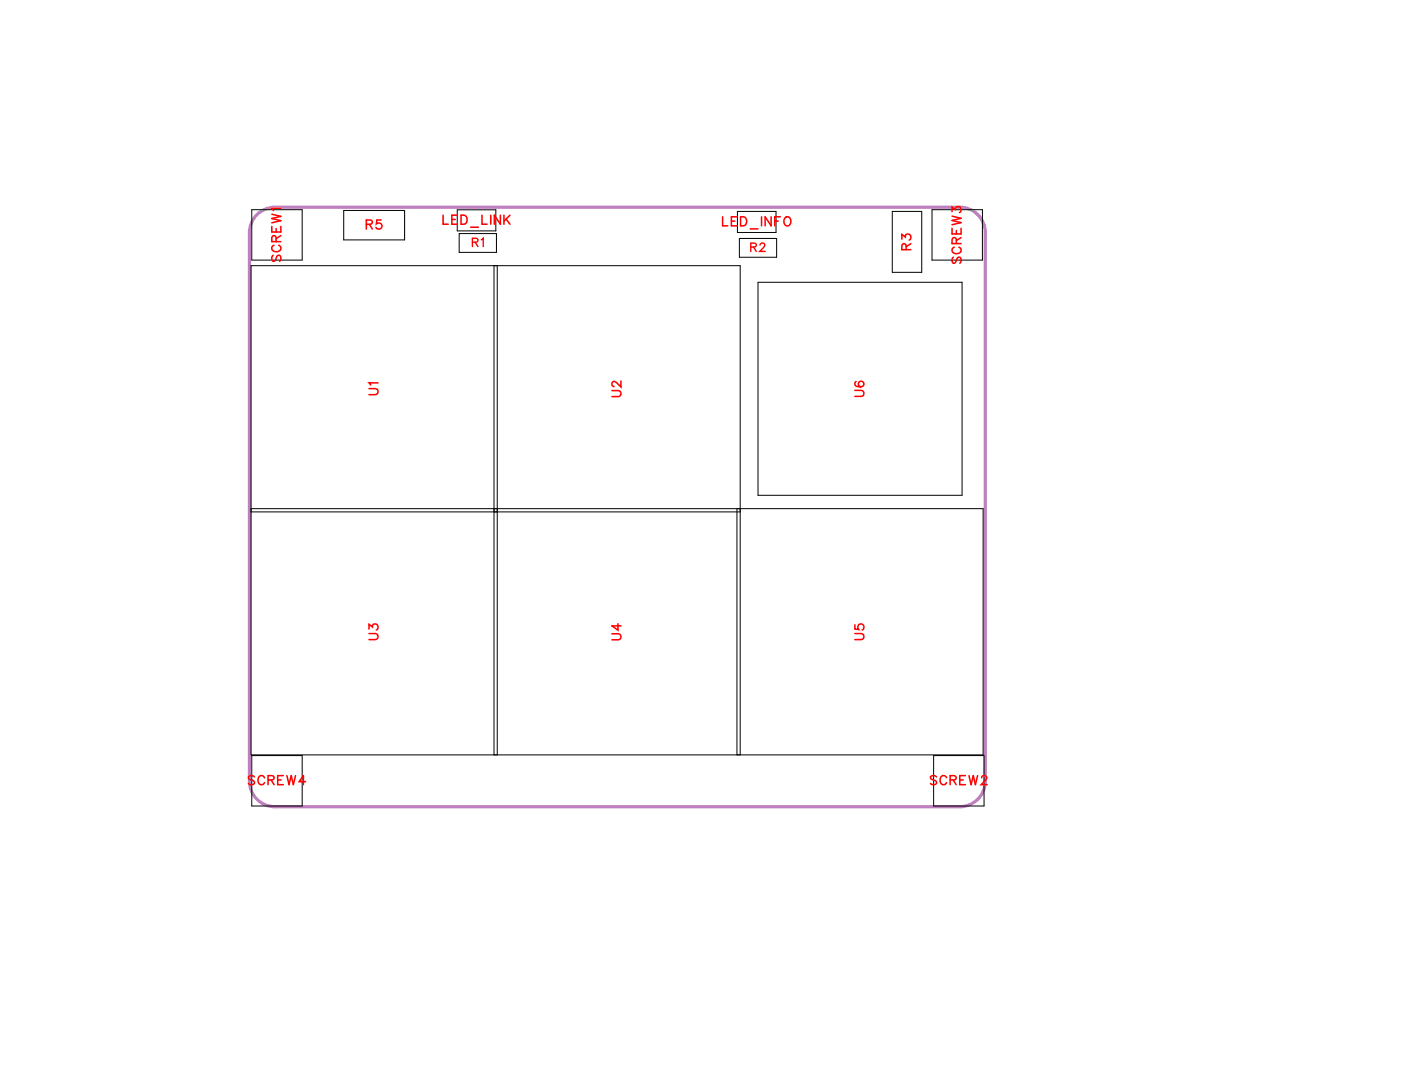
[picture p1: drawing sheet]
<svg xmlns="http://www.w3.org/2000/svg" width="110mm" height="85mm" viewBox="0 0 110 85" stroke-linecap="round" stroke-linejoin="round" font-family="sans-serif">
<path d="M20.1 16.8l.5-.3 .4-.2 .6-.1h53.7a2 2 0 0 1 2 2v43a2 2 0 0 1-2 2h-53.7a2 2 0 0 1-2-2v-43v-.5l.2-.5z" fill="none" stroke="#bf80bf" stroke-width=".25"/>
<g fill="none" stroke="#000" stroke-width=".08">
<path d="M19.7 16.4h4v4h-4zM27 16.5h4.7v2.3h-4.7zM35.9 16.4h3v1.7h-3zM36 18.3h2.9v1.5h-2.9zM57.8 16.6h3.1v1.6h-3.1zM58 18.7h2.9v1.5h-2.9zM70 16.6h2.3v4.8h-2.3zM73.1 16.4h3.9v4h-3.9zM19.7 39.9h57.4v19.3h-57.4v-38.4h38.3v38.4M38.7 20.8v38.4M39 20.8v38.4M57.8 39.9v19.3"/>
<path d="M59.4 22.1h16v16.7h-16zM19.7 40.1h38.3M19.7 59.2h4v4h-4zM73.2 59.2h4v4h-4z"/>
</g>
<g fill="none" stroke="#f00" stroke-width=".12">
<path d="M21.3 17.8v.4h.7v-.4M21.3 16.8l.7 .2-.7 .1 .7 .2-.7 .2M21.5 19.2a.26 .26 0 0 0-.2 .3 .26 .26 0 0 0 .3 .2h.2a.26 .26 0 0 0 .2-.2 .26 .26 0 0 0-.1-.3M21.7 18.9l-.1-.4h-.2l-.1 .4h.7M21.7 17.9v.3M22 16.3h-.7l.1 .2M22 18.5l-.3 .2M28.7 17.6h.4l.1-.2-.2-.2h-.3v.8M29 17.6l.2 .4M29.9 17.2h-.4v.4a.25 .25 0 0 1 .4-.1 .25 .25 0 0 1-.1 .4 .25 .25 0 0 1-.3-.1M34.7 16.9v.7h.4M35.4 17.2h.3"/>
<path d="M35.9 16.9h-.5v.7h.5M36.2 16.9h.2a.38 .38 0 0 1 .2 .3 .38 .38 0 0 1-.2 .4h-.2zM36.9 17.8h.6M37.8 16.9v.7h.4M38.5 16.9v.7M39.2 16.9v.7l-.4-.7v.7M39.5 16.9v.7M39.7 17.2l.3 .4M40 16.9l-.5 .4M56.7 17v.7h.4M57.4 17.3h.2M57.8 17h-.4v.7h.4"/>
<path d="M58.1 17h.2a.38 .38 0 0 1 .3 .4 .38 .38 0 0 1-.3 .3h-.2zM58.8 17.9h.6M59.7 17v.7M60.5 17v.7l-.5-.7v.7M60.8 17.3h.2M61.2 17h-.4v.7M61.6 17a.33 .33 0 0 1 .4 .4 .33 .33 0 0 1-.4 .3l-.1-.3zM70.7 18.8v-.4l.3 .2a.24 .24 0 0 1 .4-.2 .24 .24 0 0 1-.1 .4M71.1 19.6l-.1-.4-.1-.1-.2 .2v.3h.7M71.4 19.1l-.3 .2M74.7 16.6v-.4l.2 .2a.24 .24 0 0 1 .4-.1 .24 .24 0 0 1-.1 .4M74.7 17.9v.4h.7v-.4"/>
<path d="M74.7 16.9l.7 .2-.7 .2 .7 .2-.7 .1M74.8 19.4a.26 .26 0 0 0-.1 .3 .26 .26 0 0 0 .2 .2h.2a.26 .26 0 0 0 .3-.2 .26 .26 0 0 0-.2-.3M75 19.1v-.4h-.3v.4h.7M75 18.1v.2M75.4 18.6l-.4 .3M21.4 20l-.1 .2 .1 .3 .2-.1 .2-.4h.1l.1 .2-.1 .3M28.9 30.5h.5l.2 .2-.1 .2h-.6M29.6 30h-.7l.2 .2M48 30.6h.5l.2 .2-.1 .3h-.6M48.7 29.9v.4l-.3-.3-.3-.1-.1 .1v.2l.2 .1M67 30.6h.5l.2 .2-.1 .2-.6 .1M67.1 29.9v.1a.35 .35 0 0 0 .2 .4 .35 .35 0 0 0 .4-.3 .22 .22 0 0 0-.2-.2 .22 .22 0 0 0-.2 .2 .22 .22 0 0 0 .2 .2"/>
<path d="M74.8 20.2l-.1 .1 .1 .3h.1l.3-.4h.1l.1 .1-.1 .3M28.9 49.7h.5l.2 .2-.1 .2h-.6M28.9 49.3v-.3l.3 .2a.24 .24 0 0 1 .4-.2 .24 .24 0 0 1-.1 .4M48 49.7h.5l.2 .2-.1 .2-.6 .1M48.5 48.9v.5l-.5-.3h.7M67 49.7h.5l.2 .2-.1 .2h-.6M67 49v.3l.3 .1a.25 .25 0 0 1 0-.4 .25 .25 0 0 1 .4 0 .25 .25 0 0 1-.1 .4M20 60.9l-.2-.1-.3 .1v.2l.5 .2v.1l-.2 .1-.3-.1M20.7 61a.26 .26 0 0 0-.3-.2 .26 .26 0 0 0-.2 .3v.1a.26 .26 0 0 0 .2 .3 .26 .26 0 0 0 .3-.1M21 61.1h.4l.1-.2-.5-.1v.7M21.3 61.1l.2 .4M21.8 61.1h.2"/>
<path d="M22.2 60.8h-.4v.7h.4M22.5 60.8l.2 .7 .1-.7 .2 .7 .2-.7M24 61.3h-.5l.3-.5v.7M73.4 60.9l-.1-.1-.3 .1v.2l.4 .2v.1l-.1 .1-.3-.1M74.2 61a.26 .26 0 0 0-.3-.2 .26 .26 0 0 0-.2 .3v.1a.26 .26 0 0 0 .2 .3 .26 .26 0 0 0 .3-.1M74.5 61.1h.4v-.2l-.4-.1v.7M74.7 61.1l.3 .4M75.3 61.1h.2M75.7 60.8h-.4v.7h.4M76 60.8l.1 .7 .2-.7 .2 .7 .2-.7M77 61l.1-.2h.1l.2 .1-.1 .3-.4 .3h.5"/>
</g>
<path d="M37 19h.4v-.3h-.4v.6M37.3 19l.2 .3M37.7 18.8l.2-.1v.6M58.9 19.4l.3-.1 .1-.2h-.4v.6M59.1 19.4l.2 .3M59.6 19.2l.1-.1 .3 .1-.4 .5h.4" fill="none" stroke="#f00" stroke-width=".11"/>
<g font-size="1.2" fill="#fff">
<text x="34.7" y="17.9">LED_LINK</text>
<text x="22.3" y="20.5" transform="rotate(-90 22.3 20.5)">SCREW1</text>
<text x="28.7" y="18.3">R5</text>
<text x="56.6" y="18">LED_INFO</text>
<text x="71.7" y="19.6" transform="rotate(-90 71.7 19.6)">R3</text>
<text x="75.7" y="20.7" transform="rotate(-90 75.7 20.7)">SCREW3</text>
<text x="29.9" y="31" transform="rotate(-90 29.9 31)">U1</text>
<text x="49" y="31.2" transform="rotate(-90 49 31.2)">U2</text>
<text x="68" y="31.1" transform="rotate(-90 68 31.1)">U6</text>
<text x="29.9" y="50.2" transform="rotate(-90 29.9 50.2)">U3</text>
<text x="49" y="50.2" transform="rotate(-90 49 50.2)">U4</text>
<text x="68" y="50.2" transform="rotate(-90 68 50.2)">U5</text>
<text x="19.4" y="61.8">SCREW4</text>
<text x="72.9" y="61.8">SCREW2</text>
</g>
<g font-size="1.1" fill="#fff">
<text x="37" y="19.6">R1</text>
<text x="58.8" y="20">R2</text>
</g>
</svg>
